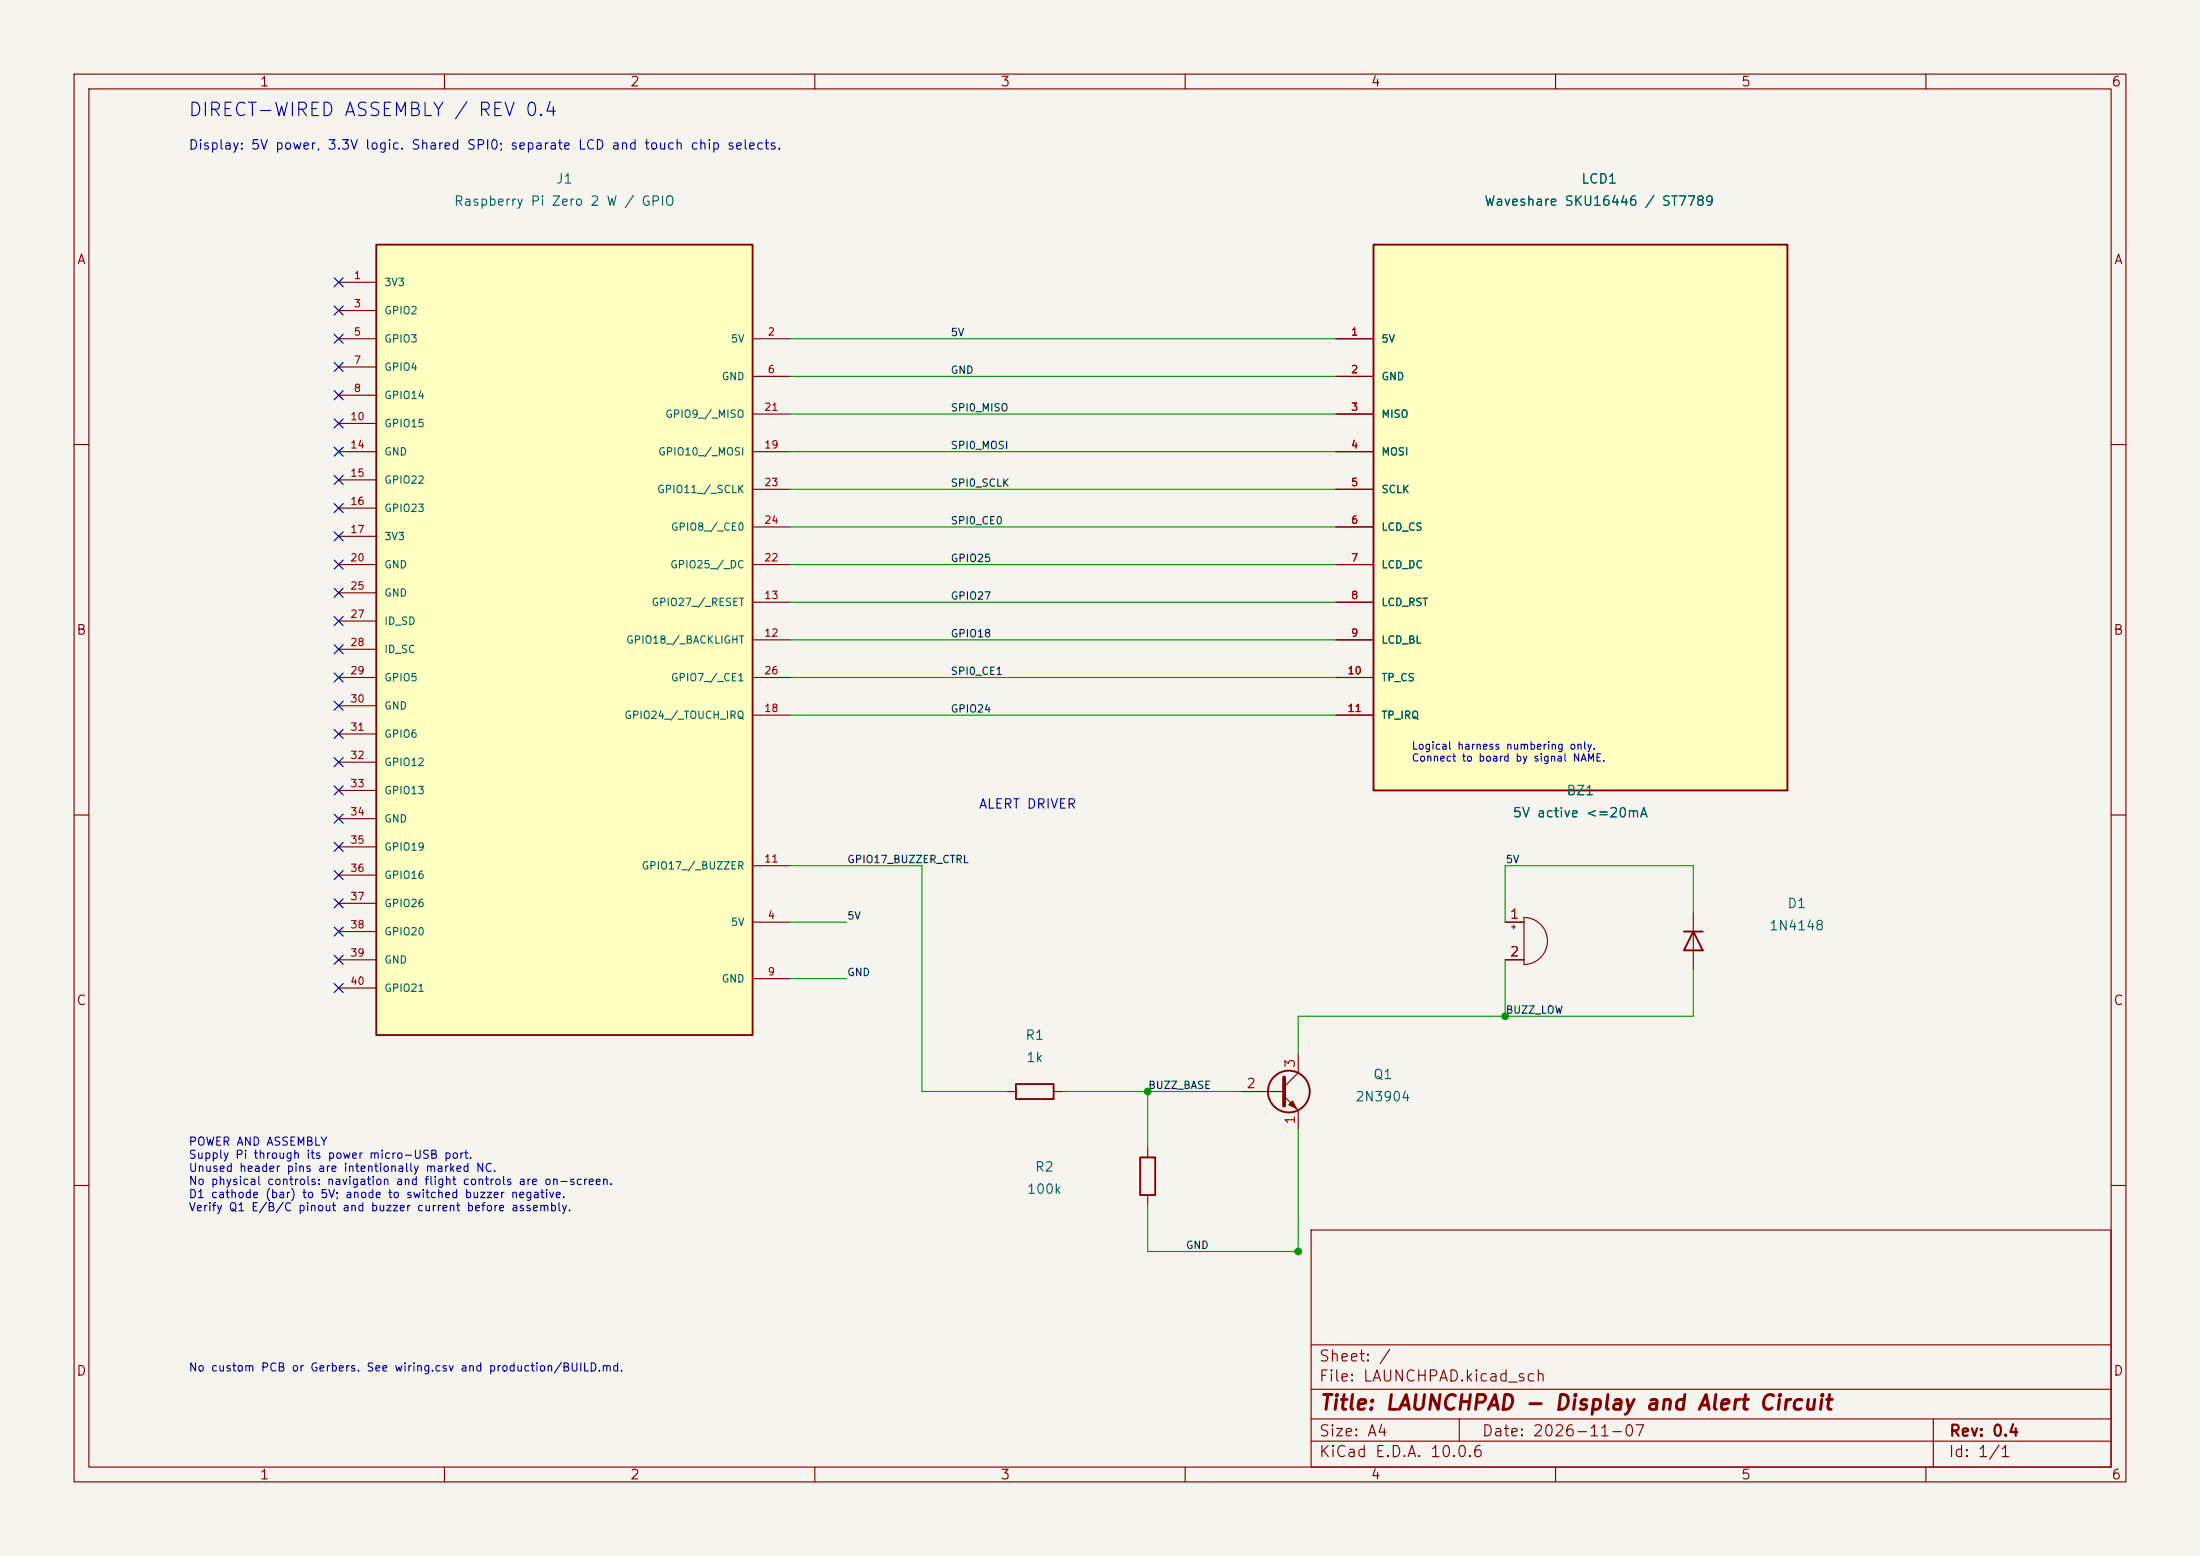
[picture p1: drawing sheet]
(kicad_sch (version 20250114) (generator "eeschema") (paper "A4")
 (title_block (title "LAUNCHPAD - Display and Alert Circuit") (date "2026-11-07") (rev "0.4"))
 (lib_symbols (symbol "LAUNCHPAD:PiZero2W" (pin_names (offset 1)) (symbol "PiZero2W_0_1" (rectangle (start -25.4 50.8) (end 25.4 -55.88) (stroke (width .254) (type default)) (fill (type background)))) (symbol "PiZero2W_1_1" (pin passive line (at 30.48 38.1 180) (length 5.08) (name "5V" (effects (font (size 1 1)))) (number "2" (effects (font (size 1 1)))))(pin passive line (at 30.48 33.02 180) (length 5.08) (name "GND" (effects (font (size 1 1)))) (number "6" (effects (font (size 1 1)))))(pin passive line (at 30.48 27.94 180) (length 5.08) (name "GPIO9 / MISO" (effects (font (size 1 1)))) (number "21" (effects (font (size 1 1)))))(pin passive line (at 30.48 22.86 180) (length 5.08) (name "GPIO10 / MOSI" (effects (font (size 1 1)))) (number "19" (effects (font (size 1 1)))))(pin passive line (at 30.48 17.78 180) (length 5.08) (name "GPIO11 / SCLK" (effects (font (size 1 1)))) (number "23" (effects (font (size 1 1)))))(pin passive line (at 30.48 12.7 180) (length 5.08) (name "GPIO8 / CE0" (effects (font (size 1 1)))) (number "24" (effects (font (size 1 1)))))(pin passive line (at 30.48 7.62 180) (length 5.08) (name "GPIO25 / DC" (effects (font (size 1 1)))) (number "22" (effects (font (size 1 1)))))(pin passive line (at 30.48 2.54 180) (length 5.08) (name "GPIO27 / RESET" (effects (font (size 1 1)))) (number "13" (effects (font (size 1 1)))))(pin passive line (at 30.48 -2.54 180) (length 5.08) (name "GPIO18 / BACKLIGHT" (effects (font (size 1 1)))) (number "12" (effects (font (size 1 1)))))(pin passive line (at 30.48 -7.62 180) (length 5.08) (name "GPIO7 / CE1" (effects (font (size 1 1)))) (number "26" (effects (font (size 1 1)))))(pin passive line (at 30.48 -12.7 180) (length 5.08) (name "GPIO24 / TOUCH_IRQ" (effects (font (size 1 1)))) (number "18" (effects (font (size 1 1)))))(pin passive line (at 30.48 -33.02 180) (length 5.08) (name "GPIO17 / BUZZER" (effects (font (size 1 1)))) (number "11" (effects (font (size 1 1)))))(pin passive line (at 30.48 -40.64 180) (length 5.08) (name "5V" (effects (font (size 1 1)))) (number "4" (effects (font (size 1 1)))))(pin passive line (at 30.48 -48.26 180) (length 5.08) (name "GND" (effects (font (size 1 1)))) (number "9" (effects (font (size 1 1)))))(pin passive line (at -30.48 45.72 0) (length 5.08) (name "3V3" (effects (font (size 1 1)))) (number "1" (effects (font (size 1 1)))))(pin passive line (at -30.48 41.91 0) (length 5.08) (name "GPIO2" (effects (font (size 1 1)))) (number "3" (effects (font (size 1 1)))))(pin passive line (at -30.48 38.1 0) (length 5.08) (name "GPIO3" (effects (font (size 1 1)))) (number "5" (effects (font (size 1 1)))))(pin passive line (at -30.48 34.29 0) (length 5.08) (name "GPIO4" (effects (font (size 1 1)))) (number "7" (effects (font (size 1 1)))))(pin passive line (at -30.48 30.48 0) (length 5.08) (name "GPIO14" (effects (font (size 1 1)))) (number "8" (effects (font (size 1 1)))))(pin passive line (at -30.48 26.67 0) (length 5.08) (name "GPIO15" (effects (font (size 1 1)))) (number "10" (effects (font (size 1 1)))))(pin passive line (at -30.48 22.86 0) (length 5.08) (name "GND" (effects (font (size 1 1)))) (number "14" (effects (font (size 1 1)))))(pin passive line (at -30.48 19.05 0) (length 5.08) (name "GPIO22" (effects (font (size 1 1)))) (number "15" (effects (font (size 1 1)))))(pin passive line (at -30.48 15.24 0) (length 5.08) (name "GPIO23" (effects (font (size 1 1)))) (number "16" (effects (font (size 1 1)))))(pin passive line (at -30.48 11.43 0) (length 5.08) (name "3V3" (effects (font (size 1 1)))) (number "17" (effects (font (size 1 1)))))(pin passive line (at -30.48 7.62 0) (length 5.08) (name "GND" (effects (font (size 1 1)))) (number "20" (effects (font (size 1 1)))))(pin passive line (at -30.48 3.81 0) (length 5.08) (name "GND" (effects (font (size 1 1)))) (number "25" (effects (font (size 1 1)))))(pin passive line (at -30.48 0.0 0) (length 5.08) (name "ID_SD" (effects (font (size 1 1)))) (number "27" (effects (font (size 1 1)))))(pin passive line (at -30.48 -3.81 0) (length 5.08) (name "ID_SC" (effects (font (size 1 1)))) (number "28" (effects (font (size 1 1)))))(pin passive line (at -30.48 -7.62 0) (length 5.08) (name "GPIO5" (effects (font (size 1 1)))) (number "29" (effects (font (size 1 1)))))(pin passive line (at -30.48 -11.43 0) (length 5.08) (name "GND" (effects (font (size 1 1)))) (number "30" (effects (font (size 1 1)))))(pin passive line (at -30.48 -15.24 0) (length 5.08) (name "GPIO6" (effects (font (size 1 1)))) (number "31" (effects (font (size 1 1)))))(pin passive line (at -30.48 -19.05 0) (length 5.08) (name "GPIO12" (effects (font (size 1 1)))) (number "32" (effects (font (size 1 1)))))(pin passive line (at -30.48 -22.86 0) (length 5.08) (name "GPIO13" (effects (font (size 1 1)))) (number "33" (effects (font (size 1 1)))))(pin passive line (at -30.48 -26.67 0) (length 5.08) (name "GND" (effects (font (size 1 1)))) (number "34" (effects (font (size 1 1)))))(pin passive line (at -30.48 -30.48 0) (length 5.08) (name "GPIO19" (effects (font (size 1 1)))) (number "35" (effects (font (size 1 1)))))(pin passive line (at -30.48 -34.29 0) (length 5.08) (name "GPIO16" (effects (font (size 1 1)))) (number "36" (effects (font (size 1 1)))))(pin passive line (at -30.48 -38.1 0) (length 5.08) (name "GPIO26" (effects (font (size 1 1)))) (number "37" (effects (font (size 1 1)))))(pin passive line (at -30.48 -41.91 0) (length 5.08) (name "GPIO20" (effects (font (size 1 1)))) (number "38" (effects (font (size 1 1)))))(pin passive line (at -30.48 -45.72 0) (length 5.08) (name "GND" (effects (font (size 1 1)))) (number "39" (effects (font (size 1 1)))))(pin passive line (at -30.48 -49.53 0) (length 5.08) (name "GPIO21" (effects (font (size 1 1)))) (number "40" (effects (font (size 1 1)))))))(symbol "LAUNCHPAD:Waveshare16446" (pin_names (offset 1)) (symbol "Waveshare16446_0_1" (rectangle (start -30.48 43.18) (end 25.4 -30.48) (stroke (width .254) (type default)) (fill (type background)))) (symbol "Waveshare16446_1_1" (pin passive line (at -35.56 30.48 0) (length 5.08) (name "5V" (effects (font (size 1 1)))) (number "1" (effects (font (size 1 1)))))(pin passive line (at -35.56 25.4 0) (length 5.08) (name "GND" (effects (font (size 1 1)))) (number "2" (effects (font (size 1 1)))))(pin passive line (at -35.56 20.32 0) (length 5.08) (name "MISO" (effects (font (size 1 1)))) (number "3" (effects (font (size 1 1)))))(pin passive line (at -35.56 15.24 0) (length 5.08) (name "MOSI" (effects (font (size 1 1)))) (number "4" (effects (font (size 1 1)))))(pin passive line (at -35.56 10.16 0) (length 5.08) (name "SCLK" (effects (font (size 1 1)))) (number "5" (effects (font (size 1 1)))))(pin passive line (at -35.56 5.08 0) (length 5.08) (name "LCD_CS" (effects (font (size 1 1)))) (number "6" (effects (font (size 1 1)))))(pin passive line (at -35.56 0.0 0) (length 5.08) (name "LCD_DC" (effects (font (size 1 1)))) (number "7" (effects (font (size 1 1)))))(pin passive line (at -35.56 -5.08 0) (length 5.08) (name "LCD_RST" (effects (font (size 1 1)))) (number "8" (effects (font (size 1 1)))))(pin passive line (at -35.56 -10.16 0) (length 5.08) (name "LCD_BL" (effects (font (size 1 1)))) (number "9" (effects (font (size 1 1)))))(pin passive line (at -35.56 -15.24 0) (length 5.08) (name "TP_CS" (effects (font (size 1 1)))) (number "10" (effects (font (size 1 1)))))(pin passive line (at -35.56 -20.32 0) (length 5.08) (name "TP_IRQ" (effects (font (size 1 1)))) (number "11" (effects (font (size 1 1)))))))(symbol "Device:R"
  (pin_numbers (hide yes))
  (pin_names
   (offset 0))
  (exclude_from_sim no)
  (in_bom yes)
  (on_board yes)
  (in_pos_files yes)
  (duplicate_pin_numbers_are_jumpers no)
  (property "Reference" "R" (at 2.032 0 90) (show_name no) (do_not_autoplace no) (effects (font (size 1.27 1.27))))
  (property "Value" "R" (at 0 0 90) (show_name no) (do_not_autoplace no) (effects (font (size 1.27 1.27))))
  (property "Footprint" "" (at -1.778 0 90) (show_name no) (do_not_autoplace no) (hide yes) (effects (font (size 1.27 1.27))))
  (property "Datasheet" "" (at 0 0 0) (show_name no) (do_not_autoplace no) (hide yes) (effects (font (size 1.27 1.27))))
  (property "Description" "Resistor" (at 0 0 0) (show_name no) (do_not_autoplace no) (hide yes) (effects (font (size 1.27 1.27))))
  (symbol "R_0_1"
   (rectangle (start -1.016 -2.54) (end 1.016 2.54) (stroke (width 0.254) (type default)) (fill (type none))))
  (symbol "R_1_1"
   (pin passive line (at 0 3.81 270) (length 1.27) (name "" (effects (font (size 1.27 1.27)))) (number "1" (effects (font (size 1.27 1.27)))))
   (pin passive line (at 0 -3.81 90) (length 1.27) (name "" (effects (font (size 1.27 1.27)))) (number "2" (effects (font (size 1.27 1.27))))))
  (embedded_fonts no))(symbol "Device:D"
  (pin_numbers (hide yes))
  (pin_names
   (offset 1.016) (hide yes))
  (exclude_from_sim no)
  (in_bom yes)
  (on_board yes)
  (in_pos_files yes)
  (duplicate_pin_numbers_are_jumpers no)
  (property "Reference" "D" (at 0 2.54 0) (show_name no) (do_not_autoplace no) (effects (font (size 1.27 1.27))))
  (property "Value" "D" (at 0 -2.54 0) (show_name no) (do_not_autoplace no) (effects (font (size 1.27 1.27))))
  (property "Footprint" "" (at 0 0 0) (show_name no) (do_not_autoplace no) (hide yes) (effects (font (size 1.27 1.27))))
  (property "Datasheet" "" (at 0 0 0) (show_name no) (do_not_autoplace no) (hide yes) (effects (font (size 1.27 1.27))))
  (property "Description" "Diode" (at 0 0 0) (show_name no) (do_not_autoplace no) (hide yes) (effects (font (size 1.27 1.27))))
  (property "Sim.Device" "D" (at 0 0 0) (show_name no) (do_not_autoplace no) (hide yes) (effects (font (size 1.27 1.27))))
  (property "Sim.Pins" "1=K 2=A" (at 0 0 0) (show_name no) (do_not_autoplace no) (hide yes) (effects (font (size 1.27 1.27))))
  (symbol "D_0_1"
   (polyline (pts (xy -1.27 1.27) (xy -1.27 -1.27)) (stroke (width 0.254) (type default)) (fill (type none)))
   (polyline (pts (xy 1.27 1.27) (xy 1.27 -1.27) (xy -1.27 0) (xy 1.27 1.27)) (stroke (width 0.254) (type default)) (fill (type none)))
   (polyline (pts (xy 1.27 0) (xy -1.27 0)) (stroke (width 0) (type default)) (fill (type none))))
  (symbol "D_1_1"
   (pin passive line (at -3.81 0 0) (length 2.54) (name "K" (effects (font (size 1.27 1.27)))) (number "1" (effects (font (size 1.27 1.27)))))
   (pin passive line (at 3.81 0 180) (length 2.54) (name "A" (effects (font (size 1.27 1.27)))) (number "2" (effects (font (size 1.27 1.27))))))
  (embedded_fonts no))(symbol "Device:Buzzer"
  (pin_names
   (offset 0.0254) (hide yes))
  (exclude_from_sim no)
  (in_bom yes)
  (on_board yes)
  (in_pos_files yes)
  (duplicate_pin_numbers_are_jumpers no)
  (property "Reference" "BZ" (at 3.81 1.27 0) (show_name no) (do_not_autoplace no) (effects (font (size 1.27 1.27)) (justify left)))
  (property "Value" "Buzzer" (at 3.81 -1.27 0) (show_name no) (do_not_autoplace no) (effects (font (size 1.27 1.27)) (justify left)))
  (property "Footprint" "" (at -0.635 2.54 90) (show_name no) (do_not_autoplace no) (hide yes) (effects (font (size 1.27 1.27))))
  (property "Datasheet" "" (at -0.635 2.54 90) (show_name no) (do_not_autoplace no) (hide yes) (effects (font (size 1.27 1.27))))
  (property "Description" "Buzzer, polarized" (at 0 0 0) (show_name no) (do_not_autoplace no) (hide yes) (effects (font (size 1.27 1.27))))
  (symbol "Buzzer_0_1"
   (polyline (pts (xy -1.651 1.905) (xy -1.143 1.905)) (stroke (width 0) (type default)) (fill (type none)))
   (polyline (pts (xy -1.397 2.159) (xy -1.397 1.651)) (stroke (width 0) (type default)) (fill (type none)))
   (arc (start 0 3.175) (mid 3.1612 0) (end 0 -3.175) (stroke (width 0) (type default)) (fill (type none)))
   (polyline (pts (xy 0 3.175) (xy 0 -3.175)) (stroke (width 0) (type default)) (fill (type none))))
  (symbol "Buzzer_1_1"
   (pin passive line (at -2.54 2.54 0) (length 2.54) (name "+" (effects (font (size 1.27 1.27)))) (number "1" (effects (font (size 1.27 1.27)))))
   (pin passive line (at -2.54 -2.54 0) (length 2.54) (name "-" (effects (font (size 1.27 1.27)))) (number "2" (effects (font (size 1.27 1.27))))))
  (embedded_fonts no))(symbol "Transistor_BJT:Q_NPN_EBC"
  (pin_names
   (offset 0) (hide yes))
  (exclude_from_sim no)
  (in_bom yes)
  (on_board yes)
  (in_pos_files yes)
  (duplicate_pin_numbers_are_jumpers no)
  (property "Reference" "Q" (at 5.08 1.27 0) (show_name no) (do_not_autoplace no) (effects (font (size 1.27 1.27)) (justify left)))
  (property "Value" "Q_NPN_EBC" (at 5.08 -1.27 0) (show_name no) (do_not_autoplace no) (effects (font (size 1.27 1.27)) (justify left)))
  (property "Footprint" "" (at 5.08 2.54 0) (show_name no) (do_not_autoplace no) (hide yes) (effects (font (size 1.27 1.27))))
  (property "Datasheet" "" (at 0 0 0) (show_name no) (do_not_autoplace no) (hide yes) (effects (font (size 1.27 1.27))))
  (property "Description" "NPN transistor, emitter/base/collector" (at 0 0 0) (show_name no) (do_not_autoplace no) (hide yes) (effects (font (size 1.27 1.27))))
  (property "Sim.Device" "NPN" (at 0 0 0) (show_name no) (do_not_autoplace no) (hide yes) (effects (font (size 1.27 1.27))))
  (property "Sim.Pins" "1=E 2=B 3=C" (at 0 0 0) (show_name no) (do_not_autoplace no) (hide yes) (effects (font (size 1.27 1.27))))
  (symbol "Q_NPN_EBC_0_1"
   (polyline (pts (xy -2.54 0) (xy 0.635 0)) (stroke (width 0) (type default)) (fill (type none)))
   (polyline (pts (xy 0.635 1.905) (xy 0.635 -1.905)) (stroke (width 0.508) (type default)) (fill (type none)))
   (circle (center 1.27 0) (radius 2.8194) (stroke (width 0.254) (type default)) (fill (type none))))
  (symbol "Q_NPN_EBC_1_1"
   (polyline (pts (xy 0.635 0.635) (xy 2.54 2.54)) (stroke (width 0) (type default)) (fill (type none)))
   (polyline (pts (xy 0.635 -0.635) (xy 2.54 -2.54)) (stroke (width 0) (type default)) (fill (type none)))
   (polyline (pts (xy 1.27 -1.778) (xy 1.778 -1.27) (xy 2.286 -2.286) (xy 1.27 -1.778)) (stroke (width 0) (type default)) (fill (type outline)))
   (pin passive line (at 2.54 -5.08 90) (length 2.54) (name "E" (effects (font (size 1.27 1.27)))) (number "1" (effects (font (size 1.27 1.27)))))
   (pin input line (at -5.08 0 0) (length 2.54) (name "B" (effects (font (size 1.27 1.27)))) (number "2" (effects (font (size 1.27 1.27)))))
   (pin passive line (at 2.54 5.08 270) (length 2.54) (name "C" (effects (font (size 1.27 1.27)))) (number "3" (effects (font (size 1.27 1.27))))))
  (embedded_fonts no))) (wire (pts (xy 106.68 45.72) (xy 180.34 45.72)) (stroke (width 0) (type default)))(label "5V" (at 128.27 45.72 0) (effects (font (size 1 1)) (justify left bottom)))(wire (pts (xy 106.68 50.8) (xy 180.34 50.8)) (stroke (width 0) (type default)))(label "GND" (at 128.27 50.8 0) (effects (font (size 1 1)) (justify left bottom)))(wire (pts (xy 106.68 55.88) (xy 180.34 55.88)) (stroke (width 0) (type default)))(label "SPI0_MISO" (at 128.27 55.88 0) (effects (font (size 1 1)) (justify left bottom)))(wire (pts (xy 106.68 60.96) (xy 180.34 60.96)) (stroke (width 0) (type default)))(label "SPI0_MOSI" (at 128.27 60.96 0) (effects (font (size 1 1)) (justify left bottom)))(wire (pts (xy 106.68 66.04) (xy 180.34 66.04)) (stroke (width 0) (type default)))(label "SPI0_SCLK" (at 128.27 66.04 0) (effects (font (size 1 1)) (justify left bottom)))(wire (pts (xy 106.68 71.12) (xy 180.34 71.12)) (stroke (width 0) (type default)))(label "SPI0_CE0" (at 128.27 71.12 0) (effects (font (size 1 1)) (justify left bottom)))(wire (pts (xy 106.68 76.2) (xy 180.34 76.2)) (stroke (width 0) (type default)))(label "GPIO25" (at 128.27 76.2 0) (effects (font (size 1 1)) (justify left bottom)))(wire (pts (xy 106.68 81.28) (xy 180.34 81.28)) (stroke (width 0) (type default)))(label "GPIO27" (at 128.27 81.28 0) (effects (font (size 1 1)) (justify left bottom)))(wire (pts (xy 106.68 86.36) (xy 180.34 86.36)) (stroke (width 0) (type default)))(label "GPIO18" (at 128.27 86.36 0) (effects (font (size 1 1)) (justify left bottom)))(wire (pts (xy 106.68 91.44) (xy 180.34 91.44)) (stroke (width 0) (type default)))(label "SPI0_CE1" (at 128.27 91.44 0) (effects (font (size 1 1)) (justify left bottom)))(wire (pts (xy 106.68 96.52) (xy 180.34 96.52)) (stroke (width 0) (type default)))(label "GPIO24" (at 128.27 96.52 0) (effects (font (size 1 1)) (justify left bottom)))(no_connect (at 45.72 38.1))(no_connect (at 45.72 41.91))(no_connect (at 45.72 45.72))(no_connect (at 45.72 49.53))(no_connect (at 45.72 53.34))(no_connect (at 45.72 57.15))(no_connect (at 45.72 60.96))(no_connect (at 45.72 64.77))(no_connect (at 45.72 68.58))(no_connect (at 45.72 72.39))(no_connect (at 45.72 76.2))(no_connect (at 45.72 80.01))(no_connect (at 45.72 83.82))(no_connect (at 45.72 87.63))(no_connect (at 45.72 91.44))(no_connect (at 45.72 95.25))(no_connect (at 45.72 99.06))(no_connect (at 45.72 102.87))(no_connect (at 45.72 106.68))(no_connect (at 45.72 110.49))(no_connect (at 45.72 114.3))(no_connect (at 45.72 118.11))(no_connect (at 45.72 121.92))(no_connect (at 45.72 125.73))(no_connect (at 45.72 129.54))(no_connect (at 45.72 133.35))(symbol (lib_id "LAUNCHPAD:PiZero2W") (at 76.2 83.82 0) (unit 1) (in_bom yes) (on_board yes) (dnp no)
   (property "Reference" "J1" (at 76.2 24.13 0) (effects (font (size 1.27 1.27))))
   (property "Value" "Raspberry Pi Zero 2 W / GPIO" (at 76.2 27.13 0) (effects (font (size 1.27 1.27)))))(symbol (lib_id "LAUNCHPAD:Waveshare16446") (at 215.9 76.2 0) (unit 1) (in_bom yes) (on_board yes) (dnp no)
   (property "Reference" "LCD1" (at 215.9 24.13 0) (effects (font (size 1.27 1.27))))
   (property "Value" "Waveshare SKU16446 / ST7789" (at 215.9 27.13 0) (effects (font (size 1.27 1.27)))))(wire (pts (xy 106.68 124.46) (xy 114.3 124.46)) (stroke (width 0) (type default)))(label "5V" (at 114.3 124.46 0) (effects (font (size 1 1)) (justify left bottom)))(wire (pts (xy 106.68 132.08) (xy 114.3 132.08)) (stroke (width 0) (type default)))(label "GND" (at 114.3 132.08 0) (effects (font (size 1 1)) (justify left bottom)))(symbol (lib_id "Device:R") (at 139.7 147.32 90) (unit 1) (in_bom yes) (on_board yes) (dnp no)
   (property "Reference" "R1" (at 139.7 139.7 90) (effects (font (size 1.27 1.27))))
   (property "Value" "1k" (at 139.7 142.7 90) (effects (font (size 1.27 1.27)))))(symbol (lib_id "Transistor_BJT:Q_NPN_EBC") (at 172.72 147.32 0) (unit 1) (in_bom yes) (on_board yes) (dnp no)
   (property "Reference" "Q1" (at 186.69 145 0) (effects (font (size 1.27 1.27))))
   (property "Value" "2N3904" (at 186.69 148 0) (effects (font (size 1.27 1.27)))))(symbol (lib_id "Device:R") (at 154.94 158.75 0) (unit 1) (in_bom yes) (on_board yes) (dnp no)
   (property "Reference" "R2" (at 141 157.48 0) (effects (font (size 1.27 1.27))))
   (property "Value" "100k" (at 141 160.48 0) (effects (font (size 1.27 1.27)))))(symbol (lib_id "Device:Buzzer") (at 205.74 127 0) (unit 1) (in_bom yes) (on_board yes) (dnp no)
   (property "Reference" "BZ1" (at 213.36 106.68 0) (effects (font (size 1.27 1.27))))
   (property "Value" "5V active <=20mA" (at 213.36 109.68 0) (effects (font (size 1.27 1.27)))))(symbol (lib_id "Device:D") (at 228.6 127 270) (unit 1) (in_bom yes) (on_board yes) (dnp no)
   (property "Reference" "D1" (at 242.57 121.92 270) (effects (font (size 1.27 1.27))))
   (property "Value" "1N4148" (at 242.57 124.92 270) (effects (font (size 1.27 1.27)))))(wire (pts (xy 106.68 116.84) (xy 124.46 116.84)) (stroke (width 0) (type default)))(wire (pts (xy 124.46 116.84) (xy 124.46 147.32)) (stroke (width 0) (type default)))(wire (pts (xy 124.46 147.32) (xy 135.89 147.32)) (stroke (width 0) (type default)))(wire (pts (xy 143.51 147.32) (xy 154.94 147.32)) (stroke (width 0) (type default)))(wire (pts (xy 154.94 147.32) (xy 167.64 147.32)) (stroke (width 0) (type default)))(junction (at 154.94 147.32) (diameter 0) (color 0 0 0 0))(wire (pts (xy 154.94 147.32) (xy 154.94 154.94)) (stroke (width 0) (type default)))(wire (pts (xy 154.94 162.56) (xy 154.94 168.91)) (stroke (width 0) (type default)))(wire (pts (xy 154.94 168.91) (xy 175.26 168.91)) (stroke (width 0) (type default)))(wire (pts (xy 175.26 152.4) (xy 175.26 168.91)) (stroke (width 0) (type default)))(junction (at 175.26 168.91) (diameter 0) (color 0 0 0 0))(label "GND" (at 160.02 168.91 0) (effects (font (size 1 1)) (justify left bottom)))(wire (pts (xy 175.26 142.24) (xy 175.26 137.16)) (stroke (width 0) (type default)))(wire (pts (xy 175.26 137.16) (xy 203.2 137.16)) (stroke (width 0) (type default)))(wire (pts (xy 203.2 137.16) (xy 228.6 137.16)) (stroke (width 0) (type default)))(junction (at 203.2 137.16) (diameter 0) (color 0 0 0 0))(wire (pts (xy 203.2 129.54) (xy 203.2 137.16)) (stroke (width 0) (type default)))(wire (pts (xy 228.6 130.81) (xy 228.6 137.16)) (stroke (width 0) (type default)))(label "BUZZ_LOW" (at 203.2 137.16 0) (effects (font (size 1 1)) (justify left bottom)))(wire (pts (xy 203.2 124.46) (xy 203.2 116.84)) (stroke (width 0) (type default)))(wire (pts (xy 203.2 116.84) (xy 228.6 116.84)) (stroke (width 0) (type default)))(wire (pts (xy 228.6 123.19) (xy 228.6 116.84)) (stroke (width 0) (type default)))(label "5V" (at 203.2 116.84 0) (effects (font (size 1 1)) (justify left bottom)))(label "GPIO17_BUZZER_CTRL" (at 114.3 116.84 0) (effects (font (size 1 1)) (justify left bottom)))(label "BUZZ_BASE" (at 154.94 147.32 0) (effects (font (size 1 1)) (justify left bottom)))(text "DIRECT-WIRED ASSEMBLY / REV 0.4" (at 25.4 13.97 0) (effects (font (size 1.8 1.8)) (justify left top)))(text "Display: 5V power, 3.3V logic. Shared SPI0; separate LCD and touch chip selects." (at 25.4 19.05 0) (effects (font (size 1.27 1.27)) (justify left top)))(text "Logical harness numbering only.\nConnect to board by signal NAME." (at 190.5 100.33 0) (effects (font (size 1 1)) (justify left top)))(text "POWER AND ASSEMBLY\nSupply Pi through its power micro-USB port.\nUnused header pins are intentionally marked NC.\nNo physical controls: navigation and flight controls are on-screen.\nD1 cathode (bar) to 5V; anode to switched buzzer negative.\nVerify Q1 E/B/C pinout and buzzer current before assembly." (at 25.4 153.67 0) (effects (font (size 1.1 1.1)) (justify left top)))(text "ALERT DRIVER" (at 132.08 108 0) (effects (font (size 1.27 1.27)) (justify left top)))(text "No custom PCB or Gerbers. See wiring.csv and production/BUILD.md." (at 25.4 184.15 0) (effects (font (size 1.1 1.1)) (justify left top))) (sheet_instances (path "" (page "1"))) (embedded_fonts no))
